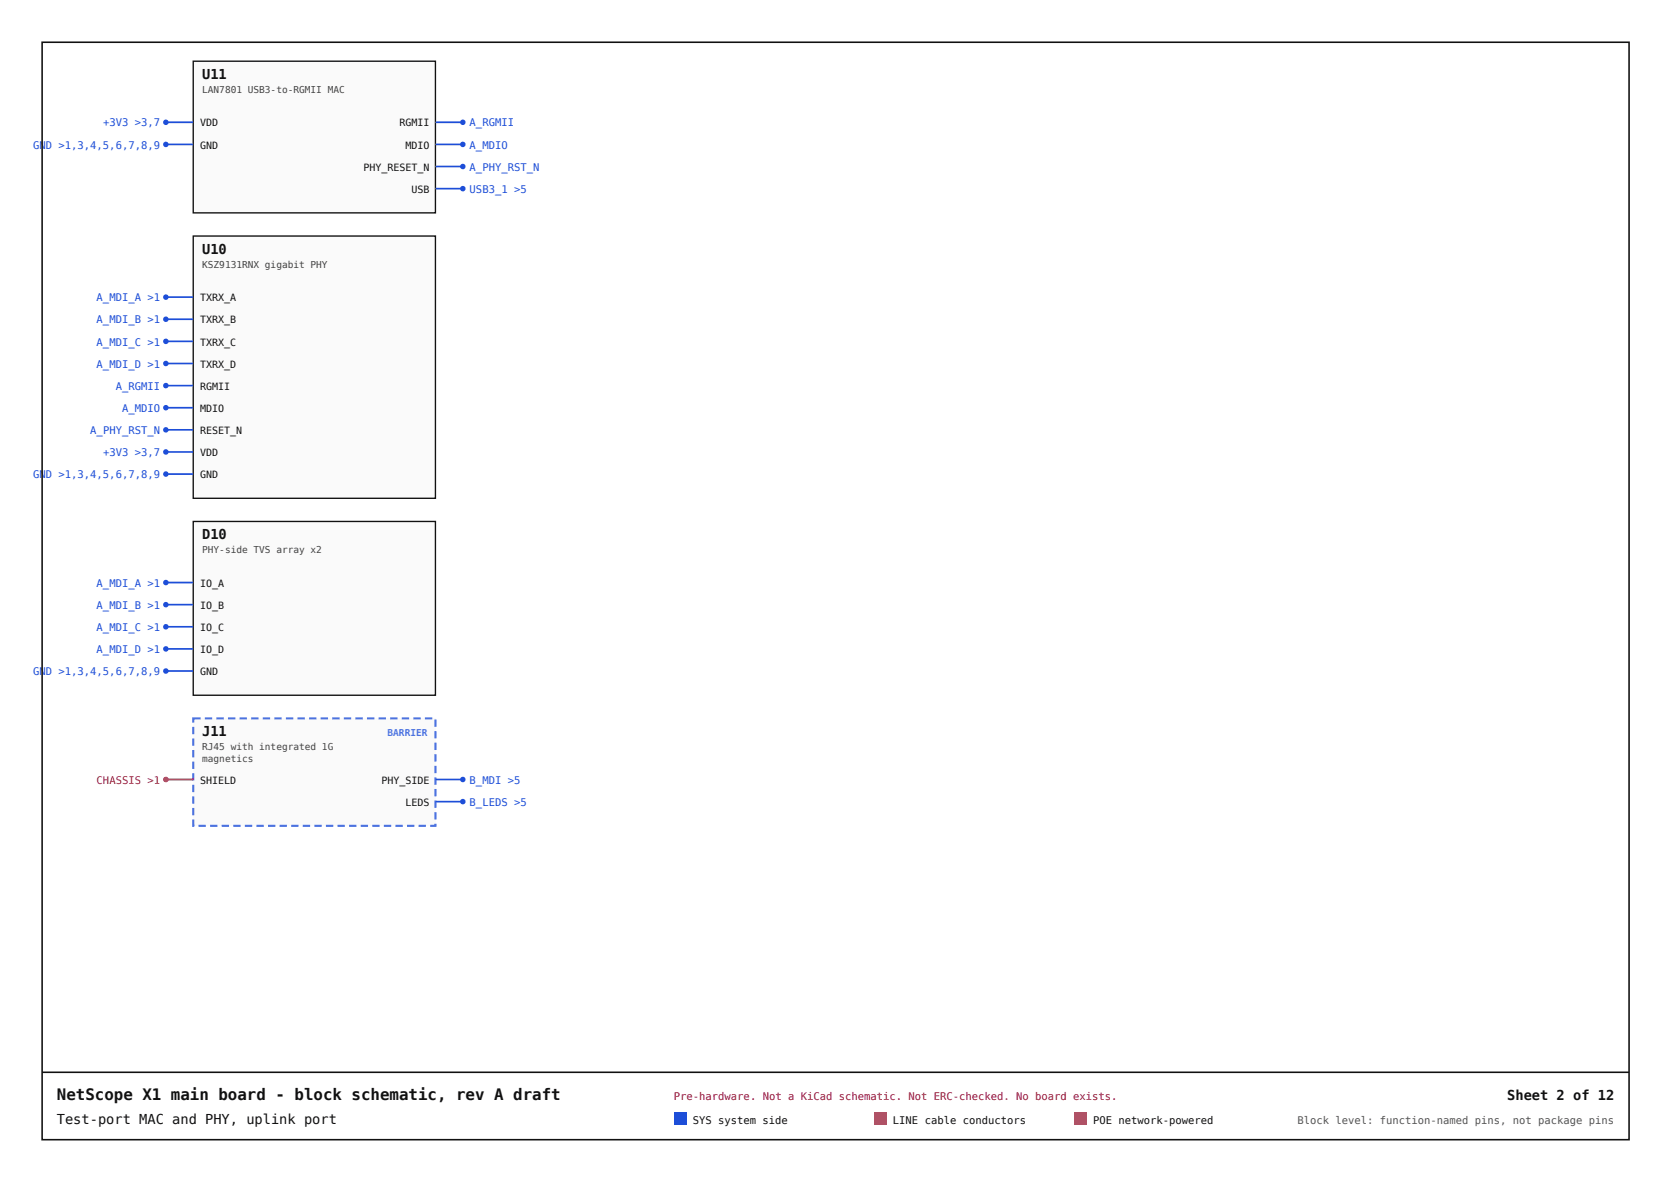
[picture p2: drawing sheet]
<svg xmlns="http://www.w3.org/2000/svg" width="420mm" height="297mm" viewBox="0 0 420 297" stroke-linecap="round" stroke-linejoin="round" font-family="sans-serif">
<path d="M48.6 15.4h60.8v38.1h-60.8z" fill="#fafafa"/>
<path d="M48.6 15.4h60.8v38.1h-60.8z" fill="none" stroke="#111" stroke-width=".34"/>
<path d="M109.4 30.7h6.9" fill="none" stroke="#1d4ed8" stroke-width=".42"/>
<circle cx="116.3" cy="30.7" r=".69" fill="#1d4ed8"/>
<path d="M109.4 36.3h6.9" fill="none" stroke="#1d4ed8" stroke-width=".42"/>
<circle cx="116.3" cy="36.3" r=".69" fill="#1d4ed8"/>
<path d="M109.4 41.8h6.9" fill="none" stroke="#1d4ed8" stroke-width=".42"/>
<circle cx="116.3" cy="41.8" r=".69" fill="#1d4ed8"/>
<path d="M109.4 47.4h6.9" fill="none" stroke="#1d4ed8" stroke-width=".42"/>
<circle cx="116.3" cy="47.4" r=".69" fill="#1d4ed8"/>
<path d="M41.7 30.7h6.9" fill="none" stroke="#1d4ed8" stroke-width=".42"/>
<circle cx="41.7" cy="30.7" r=".69" fill="#1d4ed8"/>
<path d="M41.7 36.3h6.9" fill="none" stroke="#1d4ed8" stroke-width=".42"/>
<circle cx="41.7" cy="36.3" r=".69" fill="#1d4ed8"/>
<path d="M48.6 59.3h60.8v65.9h-60.8z" fill="#fafafa"/>
<path d="M48.6 59.3h60.8v65.9h-60.8z" fill="none" stroke="#111" stroke-width=".34"/>
<path d="M41.7 74.7h6.9" fill="none" stroke="#1d4ed8" stroke-width=".42"/>
<circle cx="41.7" cy="74.7" r=".69" fill="#1d4ed8"/>
<path d="M41.7 80.2h6.9" fill="none" stroke="#1d4ed8" stroke-width=".42"/>
<circle cx="41.7" cy="80.2" r=".69" fill="#1d4ed8"/>
<path d="M41.7 85.8h6.9" fill="none" stroke="#1d4ed8" stroke-width=".42"/>
<circle cx="41.7" cy="85.8" r=".69" fill="#1d4ed8"/>
<path d="M41.7 91.3h6.9" fill="none" stroke="#1d4ed8" stroke-width=".42"/>
<circle cx="41.7" cy="91.3" r=".69" fill="#1d4ed8"/>
<path d="M41.7 96.9h6.9" fill="none" stroke="#1d4ed8" stroke-width=".42"/>
<circle cx="41.7" cy="96.9" r=".69" fill="#1d4ed8"/>
<path d="M41.7 102.5h6.9" fill="none" stroke="#1d4ed8" stroke-width=".42"/>
<circle cx="41.7" cy="102.5" r=".69" fill="#1d4ed8"/>
<path d="M41.7 108h6.9" fill="none" stroke="#1d4ed8" stroke-width=".42"/>
<circle cx="41.7" cy="108" r=".69" fill="#1d4ed8"/>
<path d="M41.7 113.6h6.9" fill="none" stroke="#1d4ed8" stroke-width=".42"/>
<circle cx="41.7" cy="113.6" r=".69" fill="#1d4ed8"/>
<path d="M41.7 119.1h6.9" fill="none" stroke="#1d4ed8" stroke-width=".42"/>
<circle cx="41.7" cy="119.1" r=".69" fill="#1d4ed8"/>
<path d="M48.6 131h60.8v43.7h-60.8z" fill="#fafafa"/>
<path d="M48.6 131h60.8v43.7h-60.8z" fill="none" stroke="#111" stroke-width=".34"/>
<path d="M41.7 146.4h6.9" fill="none" stroke="#1d4ed8" stroke-width=".42"/>
<circle cx="41.7" cy="146.4" r=".69" fill="#1d4ed8"/>
<path d="M41.7 151.9h6.9" fill="none" stroke="#1d4ed8" stroke-width=".42"/>
<circle cx="41.7" cy="151.9" r=".69" fill="#1d4ed8"/>
<path d="M41.7 157.5h6.9" fill="none" stroke="#1d4ed8" stroke-width=".42"/>
<circle cx="41.7" cy="157.5" r=".69" fill="#1d4ed8"/>
<path d="M41.7 163.1h6.9" fill="none" stroke="#1d4ed8" stroke-width=".42"/>
<circle cx="41.7" cy="163.1" r=".69" fill="#1d4ed8"/>
<path d="M41.7 168.6h6.9" fill="none" stroke="#1d4ed8" stroke-width=".42"/>
<circle cx="41.7" cy="168.6" r=".69" fill="#1d4ed8"/>
<path d="M48.6 180.5h60.8v27h-60.8z" fill="#fafafa"/>
<path d="M51.5 180.3h1.8v.5h-1.8zM54.4 180.3h1.8v.5h-1.8zM57.3 180.3h1.8v.5h-1.8zM60.2 180.3h1.9v.5h-1.9zM63.1 180.3h1.9v.5h-1.9zM66 180.3h1.9v.5h-1.9zM68.9 180.3h1.9v.5h-1.9zM71.9 180.3h1.8v.5h-1.8zM74.8 180.3h1.8v.5h-1.8zM77.7 180.3h1.8v.5h-1.8zM80.6 180.3h1.8v.5h-1.8zM83.5 180.3h1.8v.5h-1.8zM86.4 180.3h1.9v.5h-1.9zM89.3 180.3h1.9v.5h-1.9zM92.2 180.3h1.9v.5h-1.9zM95.1 180.3h1.9v.5h-1.9zM98.1 180.3h1.8v.5h-1.8zM101 180.3h1.8v.5h-1.8zM103.9 180.3h1.8v.5h-1.8zM106.8 180.3h1.8v.5h-1.8zM109.2 180.8h.5v1.8h-.5zM109.2 183.7h.5v1.9h-.5zM109.2 186.6h.5v1.9h-.5zM109.2 189.5h.5v1.9h-.5zM109.2 192.4h.5v1.9h-.5zM109.2 195.3h.5v1.9h-.5zM109.2 198.3h.5v1.8h-.5zM109.2 201.2h.5v1.8h-.5zM109.2 204.1h.5v1.8h-.5zM108.1 207.3h1.3v.2h-.2v-.5h.5v.8h-1.6zM105.2 207.3h1.9v.5h-1.9zM102.3 207.3h1.8v.5h-1.8zM99.4 207.3h1.8v.5h-1.8zM96.5 207.3h1.8v.5h-1.8zM93.6 207.3h1.8v.5h-1.8zM90.6 207.3h1.9v.5h-1.9zM87.7 207.3h1.9v.5h-1.9zM84.8 207.3h1.9v.5h-1.9zM81.9 207.3h1.9v.5h-1.9zM79 207.3h1.9v.5h-1.9zM76.1 207.3h1.8v.5h-1.8zM73.2 207.3h1.8v.5h-1.8zM70.3 207.3h1.8v.5h-1.8zM67.4 207.3h1.8v.5h-1.8zM64.4 207.3h1.9v.5h-1.9zM61.5 207.3h1.9v.5h-1.9zM58.6 207.3h1.9v.5h-1.9zM55.7 207.3h1.9v.5h-1.9zM52.8 207.3h1.8v.5h-1.8zM49.9 207.3h1.8v.5h-1.8zM48.3 205.9h.5v1.6h-.2v-.2h.2v.5h-.5zM48.3 203h.5v1.9h-.5zM48.3 200.1h.5v1.9h-.5zM48.3 197.2h.5v1.8h-.5zM48.3 194.3h.5v1.8h-.5zM48.3 191.4h.5v1.8h-.5zM48.3 188.5h.5v1.8h-.5zM48.3 185.6h.5v1.8h-.5zM48.3 182.6h.5v1.9h-.5zM48.3 180.3h2.1v.5h-1.8v-.3h.2v1.1h-.5z" fill="#7c3aed"/>
<path d="M109.4 195.9h6.9" fill="none" stroke="#1d4ed8" stroke-width=".42"/>
<circle cx="116.3" cy="195.9" r=".69" fill="#1d4ed8"/>
<path d="M109.4 201.4h6.9" fill="none" stroke="#1d4ed8" stroke-width=".42"/>
<circle cx="116.3" cy="201.4" r=".69" fill="#1d4ed8"/>
<path d="M41.7 195.9h6.9" fill="none" stroke="#b45309" stroke-width=".42"/>
<circle cx="41.7" cy="195.9" r=".69" fill="#b45309"/>
<path d="M10.6 10.6h398.8v275.8h-398.8zM10.6 269.4h398.8" fill="none" stroke="#111" stroke-width=".4"/>
<path d="M169.4 279.5h3.2v3.2h-3.2z" fill="#1d4ed8"/>
<path d="M219.7 279.5h3.1v3.2h-3.1z" fill="#b45309"/>
<path d="M269.9 279.5h3.2v3.2h-3.2z" fill="#b91c1c"/>
<text font-size="4" fill="#111" x="14.3" y="276.3">NetScope X1 main board - block schematic, rev A draft</text>
<g font-size="3.4" fill="#111">
<text x="50.8" y="19.9">U11</text>
<text x="50.8" y="63.8">U10</text>
<text x="50.8" y="135.5">D10</text>
<text x="50.8" y="185">J11</text>
<text x="378.8" y="276.3">Sheet 2 of 12</text>
<text x="14.3" y="282.4">Test-port MAC and PHY, uplink port</text>
</g>
<g font-size="2.6" fill="#1d4ed8">
<text x="25.9" y="31.8">+3V3 &gt;3,7</text>
<text x="118" y="31.8">A_RGMII</text>
<text x="8.4" y="37.3">GND &gt;1,3,4,5,6,7,8,9</text>
<text x="118" y="37.3">A_MDIO</text>
<text x="118" y="42.9">A_PHY_RST_N</text>
<text x="118" y="48.5">USB3_1 &gt;5</text>
<text x="24.3" y="75.7">A_MDI_A &gt;1</text>
<text x="24.3" y="81.3">A_MDI_B &gt;1</text>
<text x="24.3" y="86.8">A_MDI_C &gt;1</text>
<text x="24.3" y="92.4">A_MDI_D &gt;1</text>
<text x="29.1" y="97.9">A_RGMII</text>
<text x="30.7" y="103.5">A_MDIO</text>
<text x="22.7" y="109.1">A_PHY_RST_N</text>
<text x="25.9" y="114.6">+3V3 &gt;3,7</text>
<text x="8.4" y="120.2">GND &gt;1,3,4,5,6,7,8,9</text>
<text x="24.3" y="147.4">A_MDI_A &gt;1</text>
<text x="24.3" y="153">A_MDI_B &gt;1</text>
<text x="24.3" y="158.6">A_MDI_C &gt;1</text>
<text x="24.3" y="164.1">A_MDI_D &gt;1</text>
<text x="8.4" y="169.7">GND &gt;1,3,4,5,6,7,8,9</text>
<text x="118" y="196.9">B_MDI &gt;5</text>
<text x="118" y="202.5">B_LEDS &gt;5</text>
</g>
<text font-size="2.6" fill="#b45309" x="24.3" y="196.9">CHASSIS &gt;1</text>
<text font-size="2.6" fill="#b91c1c" x="169.4" y="276.3">Pre-hardware. Not a KiCad schematic. Not ERC-checked. No board exists.</text>
<g font-size="2.6" fill="#111">
<text x="174.1" y="282.4">SYS system side</text>
<text x="224.4" y="282.4">LINE cable conductors</text>
<text x="274.7" y="282.4">POE network-powered</text>
</g>
<text font-size="2.6" fill="#555" x="326.1" y="282.4">Block level: function-named pins, not package pins</text>
<g font-size="2.5" fill="#111">
<text x="50.3" y="31.8">VDD</text>
<text x="100.4" y="31.8">RGMII</text>
<text x="50.3" y="37.3">GND</text>
<text x="101.9" y="37.3">MDIO</text>
<text x="91.3" y="42.9">PHY_RESET_N</text>
<text x="103.4" y="48.5">USB</text>
<text x="50.3" y="75.7">TXRX_A</text>
<text x="50.3" y="81.3">TXRX_B</text>
<text x="50.3" y="86.8">TXRX_C</text>
<text x="50.3" y="92.4">TXRX_D</text>
<text x="50.3" y="97.9">RGMII</text>
<text x="50.3" y="103.5">MDIO</text>
<text x="50.3" y="109.1">RESET_N</text>
<text x="50.3" y="114.6">VDD</text>
<text x="50.3" y="120.2">GND</text>
<text x="50.3" y="147.4">IO_A</text>
<text x="50.3" y="153">IO_B</text>
<text x="50.3" y="158.6">IO_C</text>
<text x="50.3" y="164.1">IO_D</text>
<text x="50.3" y="169.7">GND</text>
<text x="50.3" y="196.9">SHIELD</text>
<text x="95.9" y="196.9">PHY_SIDE</text>
<text x="101.9" y="202.5">LEDS</text>
</g>
<g font-size="2.4" fill="#444">
<text x="50.8" y="23.3">LAN7801 USB3-to-RGMII MAC</text>
<text x="50.8" y="67.3">KSZ9131RNX gigabit PHY</text>
<text x="50.8" y="139">PHY-side TVS array x2</text>
<text x="50.8" y="188.5">RJ45 with integrated 1G</text>
<text x="50.8" y="191.4">magnetics</text>
</g>
<text font-size="2.4" fill="#7c3aed" x="97.4" y="185">BARRIER</text>
</svg>
